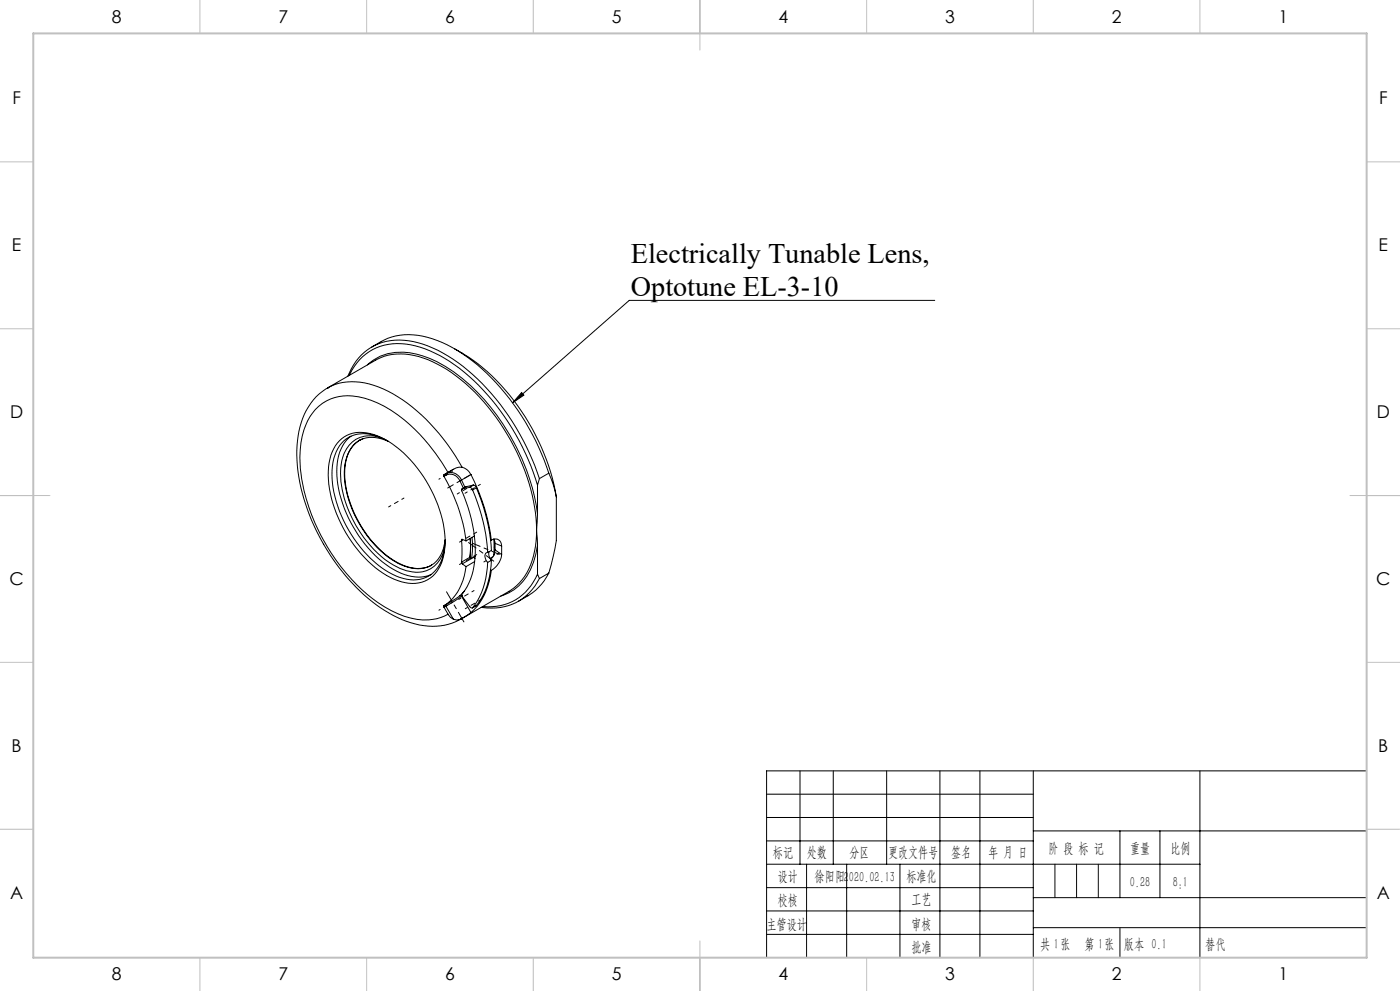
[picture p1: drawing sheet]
<svg xmlns="http://www.w3.org/2000/svg" width="420mm" height="297mm" viewBox="0 0 420 297" stroke-linecap="round" stroke-linejoin="round" font-family="sans-serif">
<g fill="none" stroke="#000" stroke-width=".3">
<path d="M280.4 90h-91.6l-35 30.7M98.2 116.3a19.6 19.6 0 0 0-8.9 15.8 53.6 53.6 0 0 0 7.8 31 56.1 56.1 0 0 0 21 21.4 21.9 21.9 0 0 0 18.6 1.8l1.6-.8M98.2 116.3h.1M98.2 116.3a18.2 18.2 0 0 1 16.8 .3 54.8 54.8 0 0 1 23.6 23.4M98.2 116.3l14.5-8.4a17.7 17.7 0 0 1 15.7-.1 51.5 51.5 0 0 1 22.7 20.6 59.5 59.5 0 0 1 9.9 30.5M104.4 112.7a16.2 16.2 0 0 1 19.6-10.3 43.8 43.8 0 0 1 22 14 74.2 74.2 0 0 1 15.8 27M104.8 112.5a15.7 15.7 0 0 1 18.3-9.2 41.8 41.8 0 0 1 21.9 13.6 73.2 73.2 0 0 1 16.3 28.5M110.2 109.4a15.2 15.2 0 0 1 14.7-3.3 39.3 39.3 0 0 1 18.3 11.5 66.1 66.1 0 0 1 18.1 36.5M111.5 104a19.4 19.4 0 0 1 19.7-1.9 53.4 53.4 0 0 1 22.9 19.1 74 74 0 0 1 10.5 20.6M136.3 104.5a60.4 60.4 0 0 1 25.3 27.7 61.1 61.1 0 0 1 5.3 16.7M156.5 117.6l.7 .8-3.4 2.3zM101.8 132.1a9.5 9.5 0 0 1 10.2-1.9 32 32 0 0 1 16.7 15.4 32 32 0 0 1 4.4 20.7 9.6 9.6 0 0 1-13.7 7.7 32.3 32.3 0 0 1-15.7-14.4 33.1 33.1 0 0 1-5-20.9l1-3.3 .9-1.8z"/>
<path d="M105.3 130.7a12.4 12.4 0 0 0-4.3 10.5 37.5 37.5 0 0 0 17 29.4 12.4 12.4 0 0 0 11.3 1.6M107.8 132a11.1 11.1 0 0 0-4.5 10.5 33.9 33.9 0 0 0 16 26.3 10 10 0 0 0 10.2 .6 9.8 9.8 0 0 0 4-7.7M107.8 132a10.8 10.8 0 0 0-4.4 9.9 33.8 33.8 0 0 0 15.6 26.6 10.8 10.8 0 0 0 10.4 .9M107.9 131.9a9.5 9.5 0 0 1 8.6 .4M107.9 131.9l-.1 .1M109 131.4l-1.1 .5M113.9 131a8.5 8.5 0 0 0-11.3 7 28.7 28.7 0 0 0 4.2 19.5 29.1 29.1 0 0 0 15.2 13.6 8.5 8.5 0 0 0 11.3-6.7M116.3 132.1a11.9 11.9 0 0 0-11.7-1 12.1 12.1 0 0 0-5 11 37.5 37.5 0 0 0 17 29.4 12 12 0 0 0 12 1.2 11.8 11.8 0 0 0 4.9-10.7M133.2 142.7a51.4 51.4 0 0 1 6.6 19.4M133.2 142.3v.4M133.8 142a3.5 3.5 0 0 1 4.7 1.9M133.8 142.4a3.1 3.1 0 0 1 4.2 1.7"/>
<path d="M133.8 142v.4M133.8 142.4l-.6 .3M133.8 142l-.6 .3M134.4 141.6a50.4 50.4 0 0 0-21.1-20.8 18 18 0 0 0-14-1.3 14.9 14.9 0 0 0-8.6 11.2 39.4 39.4 0 0 0 1.9 21.2 57.8 57.8 0 0 0 22.7 30 21.7 21.7 0 0 0 15.8 3.5l3.3-1.3M134.4 141.6l-1.2 .7M136 140.6l-1.6 1M136 140.6l-2.2 1.4M138 144.1l1 2.2M138.5 143.9l-.5 .2M138.5 143.9l1 2.1M138.6 140l.6 .2a4.2 4.2 0 0 1 2.1 2M138.6 140a3.5 3.5 0 0 0-2.6 .6"/>
<path d="M139.8 145.9l-1.2 .6M139.8 145.9h-.1M140.9 146l-2.4 .6a52 52 0 0 1 4 20.3 20.6 20.6 0 0 1-3.9 11.4l.2 .7 2.1 2.8 .5 .4 .4-.1M140.9 146l.5 .3 .4 .6M141.3 142.2a58.5 58.5 0 0 1 6.1 19.7M141.3 142.2l-2.8 1.7M141.8 146.9a55.2 55.2 0 0 1 4.5 18.7M142.1 145.4l.4 .1 .4 .7M142.1 145.4l-1.2 .6M142.1 145.4l-2.3 .5M142.9 146.2a55.6 55.6 0 0 1 4.5 18.8l-1.1 .6M142.9 146.2l-1.1 .7"/>
<path d="M161 158.9l.3 4.5M161 158.9a22.9 22.9 0 0 1-5.1 15.7l-3.2 2.6-14.4 8.4 .3-.3M161.3 154.1l-.3 4.8M161.3 145.4v8.7M161.8 143.4l-.5 2M164.6 141.8a30.6 30.6 0 0 1 2.3 7.1M164.6 141.8l-2.8 1.6M166.9 148.9v13.1l-1 4.8-1.3 5M138 178.5l-4.2 2.7M138 178.5l.5 .2M138.4 161.9l.2-.3 1.2 .5M138.4 161.9l.2 2.5-.2 4.1"/>
<path d="M138.4 168.5l.3 .5M138.5 178.7l-4.7 3M138.5 178.7l2.8 4.9M138.6 178.5l-.1 .2M138.7 169l1.1 .8M138.8 161.7l-.4 .2M139.3 177.1l-1.3 1.4M139.8 169.8a15.6 15.6 0 0 1-6.6 11.7M141 167l.1 .4h.4M141 167l-2.6 1.5M141.1 161.4l.1 2.4-.2 3.2 .2-3.2zM141.5 167.4l-2.8 1.6"/>
<path d="M141.5 167.4h.1M141.6 161l.1 2.8-.2 3.6M142.1 167l-.6 .4M142.1 167l.4 .4M142.3 160.7l-2.5 1.4M142.4 168.3l-2.6 1.5M142.5 166.7l-.4 .3M146.3 165.6a1.34 1.34 0 0 0-.5 2.2l.5 .8M146.3 168.6a22.6 22.6 0 0 1-4.5 13.5M146.7 165.3l.1 1.5 .6 1.1M147.2 161.8l.2 .1M147.2 170.8l.2 .2"/>
<path d="M147.4 171a19.2 19.2 0 0 1-6.1 12.6M147.4 161.9a1.93 1.93 0 0 1 2.1-.2 1.93 1.93 0 0 1 1 2M147.4 167.9a22 22 0 0 1-4.5 13.6M147.4 167.9l-1.1 .7M148.2 161.5l.3 1.3M148.2 161.6v4.8M148.5 164.8l-.3 1.5-.5 .8-.6 .4M148.5 162.8v2M148.5 162.8l2 .9M148.5 164.8l2 1.4M150.5 166.2a6.2 6.2 0 0 1-3.1 4.8M150.5 163.7v2.5"/>
<path d="M161.3 172.1a15.5 15.5 0 0 1-16.5 9.7M161.3 163.4a19 19 0 0 1-7.1 13.4l-1.6 .9-2.3 .9M161.3 172.1l.5 1.3M161.3 163.4v8.7M161.8 173.4a15.8 15.8 0 0 1-17.4 8.6M164.6 171.8a18.4 18.4 0 0 1-9.1 8.4M164.6 171.8l-2.8 1.6M133.2 181.5v.5M133.2 182l1.2 2.1M133.8 181.2v.5M133.8 181.2l-.6 .3M133.8 181.7l2.2 3.9"/>
<path d="M133.8 181.7l-.6 .3M134.4 184.1l.7 .9 .9 .6M138.6 185.3a2.69 2.69 0 0 1-2.6 .3M141.3 183.6l-2.7 1.7M142.8 181.5l-1.1 .7M142.9 181.5l-1.1 .6M142.9 181.5h-.1M230 238h80M240 231v28M250 231v28M266 231v28M282 231v56"/>
<path d="M294 231v56M310 231v56M360 231v56M410 231h-180v56M230 245h80M230 252h80M230 259h130M242 259v28M254 259v28M270 259v28M310 249h100M336 249v20"/>
<path d="M348 249v20M230 266h80M230 273h80M310 269h100M310 278h100M230 280h80"/>
</g>
<path d="M116.6 151.9l4.6-2.6M137.2 148l4.6-2.6M139.5 147.8l4.6-2.6M137.6 179.6l4.6-2.6M145.2 168.4l4.6-2.6M139.6 182.4l4.6-2.6" fill="none" stroke="#000" stroke-width=".3" stroke-dasharray="30.5 1.3 1.3 1.3" stroke-dashoffset="29.7"/>
<path d="M139.2 186.4l-5.2-9" fill="none" stroke="#000" stroke-width=".3" stroke-dasharray="30.5 1.3 1.3 1.3" stroke-dashoffset="27.2"/>
<path d="M134.3 146.3l6.7-3.9" fill="none" stroke="#000" stroke-width=".3" stroke-dasharray="30.5 1.3 1.3 1.3" stroke-dashoffset="28.5"/>
<path d="M135.7 141.3l-4 2.3M135.7 180.5l-4 2.4" fill="none" stroke="#000" stroke-width=".3" stroke-dasharray="30.5 1.3 1.3 1.3" stroke-dashoffset="30.1"/>
<path d="M137.8 169.2l5.2-3M137.8 162.5l5.2-3" fill="none" stroke="#000" stroke-width=".3" stroke-dasharray="30.5 1.3 1.3 1.3" stroke-dashoffset="29.4"/>
<path d="M141.8 162.8l8 3.4" fill="none" stroke="#000" stroke-width=".3" stroke-dasharray="30.5 1.3 1.3 1.3" stroke-dashoffset="28"/>
<path d="M148.1 168.2l-7.5-5.6" fill="none" stroke="#000" stroke-width=".3" stroke-dasharray="30.5 1.3 1.3 1.3" stroke-dashoffset="27.7"/>
<path d="M316.5 259v10M323 259v10M329.5 259v10M336 278v9" fill="none" stroke="#0a0605" stroke-width=".3"/>
<g fill="none" stroke="#c0c0c0" stroke-width=".3">
<path d="M60 0v10M110 0v10M160 0v10M210 0v15M260 0v10M310 0v10M360 0v10M0 48.5h10M410 48.5h10M0 98.5h10M410 98.5h10M0 148.5h15"/>
<path d="M405 148.5h15M0 198.5h10M410 198.5h10M0 248.5h10M410 248.5h10M60 287v10M110 287v10M160 287v10M210 282v15M260 287v10M310 287v10M360 287v10"/>
</g>
<path d="M10 10h400v277h-400z" fill="none" stroke="#c0c0c0" stroke-width=".6"/>
<path d="M156.5 117.6l.7 .8-3.4 2.3z" fill="#000"/>
<g font-size="8.5">
<text x="189.3" y="78.8">Electrically Tunable Lens,</text>
<text x="189.3" y="88.8">Optotune EL-3-10</text>
</g>
<g font-size="5.3">
<text x="33.5" y="6.8">8</text>
<text x="83.5" y="6.8">7</text>
<text x="133.5" y="6.8">6</text>
<text x="183.5" y="6.8">5</text>
<text x="233.5" y="6.8">4</text>
<text x="283.5" y="6.8">3</text>
<text x="333.5" y="6.8">2</text>
<text x="383.5" y="6.8">1</text>
<text x="3.7" y="31.1">F</text>
<text x="413.7" y="31.1">F</text>
<text x="3.6" y="75.3">E</text>
<text x="413.6" y="75.3">E</text>
<text x="3" y="125.3">D</text>
<text x="413" y="125.3">D</text>
<text x="2.8" y="175.3">C</text>
<text x="412.8" y="175.3">C</text>
<text x="3.5" y="225.3">B</text>
<text x="413.5" y="225.3">B</text>
<text x="3" y="269.6">A</text>
<text x="413" y="269.6">A</text>
<text x="33.5" y="293.8">8</text>
<text x="83.5" y="293.8">7</text>
<text x="133.5" y="293.8">6</text>
<text x="183.5" y="293.8">5</text>
<text x="233.5" y="293.8">4</text>
<text x="283.5" y="293.8">3</text>
<text x="333.5" y="293.8">2</text>
<text x="383.5" y="293.8">1</text>
</g>
<g font-size="4.4">
<text x="231.9" y="256.9">标记</text>
<text x="242.1" y="256.9">处数</text>
<text x="254.9" y="256.9">分区</text>
<text x="266.5" y="256.9">更改文件号</text>
<text x="285.4" y="256.9">签名</text>
<text x="296.5" y="256.9">年 月 日</text>
<text x="314.5" y="255.6">阶 段 标 记</text>
<text x="339" y="255.6">重量</text>
<text x="351.1" y="255.6">比例</text>
<text x="233.3" y="263.9">设计</text>
<text x="244.4" y="263.9">徐阳阳2020.02.13</text>
<text x="271.9" y="263.9">标准化</text>
<text x="339" y="265.7">0.28</text>
<text x="351.8" y="265.7">8:1</text>
<text x="233.3" y="271.1">校核</text>
<text x="273.4" y="271">工艺</text>
<text x="229.9" y="278.3">主管设计</text>
<text x="273.4" y="278.3">审核</text>
<text x="273.4" y="285.2">批准</text>
<text x="312.1" y="284.4">共 张</text>
<text x="316.1" y="284.4">1</text>
<text x="325.3" y="284.4">第 张</text>
<text x="329.5" y="284.4">1</text>
<text x="337.2" y="284.4">版本 0.1</text>
</g>
<text font-size="4.4" fill="#0a0605" x="361.6" y="284.4">替代</text>
</svg>
